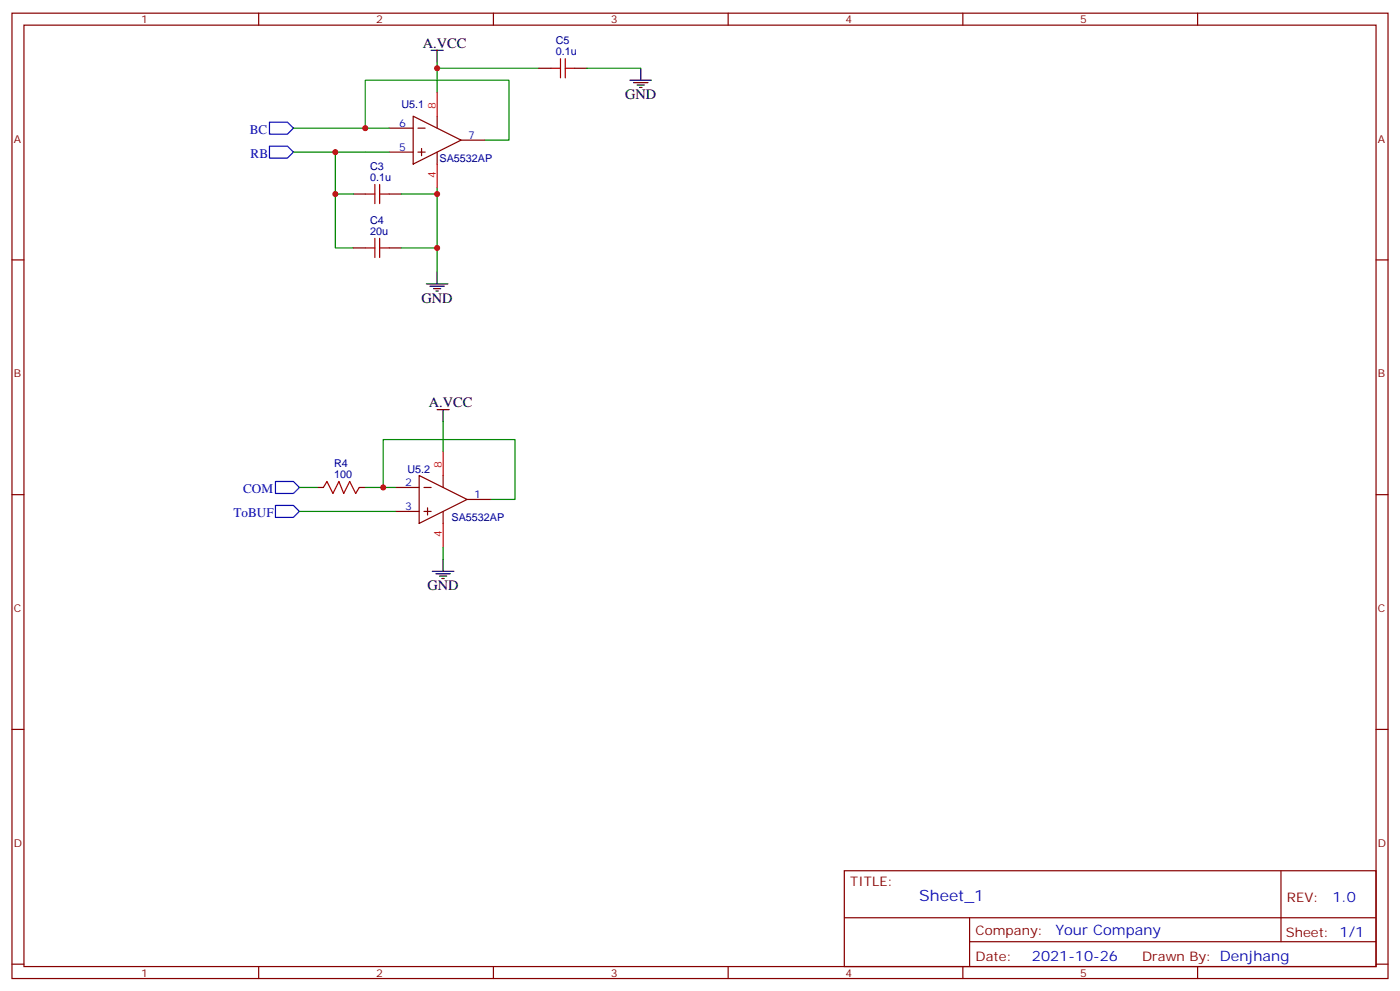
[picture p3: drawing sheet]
<svg xmlns="http://www.w3.org/2000/svg" width="412mm" height="292mm" viewBox="0 0 412 292" stroke-linecap="round" stroke-linejoin="round" font-family="sans-serif">
<g fill="none" stroke="#870000" stroke-width=".35">
<path d="M3.5 3.9h405.4v284.3h-405.4zM7.1 7.4h398.2v277.3h-398.2zM76.2 3.9v3.5M145.3 3.9v3.5M214.5 3.9v3.5M283.6 3.9v3.5M352.8 3.9v3.5M114.7 37.7h7M121.7 34.2l14.1 7.1-14.1 7zM123.1 37.7h2.1M128.8 34.2v3.5M158.7 20.1h3.6"/>
<path d="M169.3 20.1h3.6M104.1 57.2h3.5M114.7 44.8h7M114.7 57.2h3.5M123.1 44.8h2.1M124.2 43.7v2.2M128.8 44.8v3.5M135.8 41.3h7.1M3.5 76.6h3.6M104.1 73h3.5M114.7 73h3.5M405.3 76.6h3.6"/>
<path d="M3.5 145.7h3.6M93.5 143.6h1.7M105.8 143.6h1.8M116.4 143.6h7.1M116.4 150.6h7.1M123.5 140.1l14.1 7-14.1 7.1zM124.9 143.6h2.1M124.9 150.6h2.1M125.9 149.6v2.1M130.5 140.1v3.5M130.5 150.6v3.6M137.6 147.1h7"/>
<path d="M405.3 145.7h3.6M3.5 214.8h3.6M405.3 214.8h3.6M248.7 256.5h156.6v28.2h-156.6zM377.3 256.5v20.9M248.7 270.3h156.5M285.6 277.4h119.6M285.6 270.3v14.1M3.5 284h3.6M76.2 284.7v3.5M145.3 284.7v3.5M214.5 284.7v3.5"/>
<path d="M283.6 284.7v3.5M352.8 284.7v3.5M405.3 284h3.6"/>
</g>
<path d="M128.8 27.2v7M128.8 48.3v7.1M130.5 133v7.1M130.5 154.2v7" fill="none" stroke="#f00" stroke-width=".35"/>
<g fill="none" stroke="#000" stroke-width=".35">
<path d="M127 14.8h3.5M128.8 14.8v3.5M185.6 23.6h6.3M186.6 24.3h4.3M187.7 25h2.1M188.4 25.8h.7M188.7 20.1v3.5M125.6 83.6h6.3M126.6 84.3h4.3M127.7 85h2.1M128.4 85.7h.7M128.8 80.1v3.5"/>
<path d="M128.8 120.7h3.5M130.5 120.7v3.5M127.4 168.3h6.3M128.4 169h4.2M129.5 169.7h2.1M130.2 170.4h.7M130.5 164.7v3.6"/>
</g>
<g fill="none" stroke="#008700" stroke-width=".35">
<path d="M128.8 18.3v8.9M86.4 37.7h21.2M114.7 37.7h-7.1v-14.1h42.3v17.7h-7M128.8 20.1h29.9M172.9 20.1h15.8M86.4 44.8h28.3M98.8 44.8v12.4h5.3M98.8 57.2v15.8h5.3M118.2 57.2h10.6M128.8 55.4v24.7M118.2 73h10.6M130.5 124.2v8.8"/>
<path d="M88.2 150.6h28.2M88.2 143.6h5.3M107.6 143.6h8.8M112.9 143.6v-14.1h38.8v17.6h-7.1M130.5 161.2v3.5"/>
</g>
<path d="M79.4 36h5.3l1.7 1.7-1.7 1.8h-5.3zM79.4 43h5.3l1.7 1.8-1.7 1.8h-5.3zM81.1 148.9h5.3l1.8 1.7-1.8 1.8h-5.3zM81.1 141.8h5.3l1.8 1.8-1.8 1.7h-5.3z" fill="none" stroke="#00f" stroke-width=".35"/>
<g fill="none" stroke="#a10000" stroke-width=".35">
<path d="M165.1 17.3v5.6M166.5 17.3v5.6M162.3 20.1h2.8M166.5 20.1h2.8M107.6 57.2h2.8M110.4 54.3v5.7M111.8 54.3v5.7M111.8 57.2h2.9M107.6 73h2.8M110.4 70.2v5.6M111.8 70.2v5.6M111.8 73h2.9"/>
<path d="M95.2 143.6l1.1-1.8 1.8 3.5 1.7-3.5 1.4 3.5 1.8-3.5 1.8 3.5 1-1.7"/>
</g>
<g fill="#c00">
<circle cx="98.8" cy="44.8" r=".88"/>
<circle cx="128.8" cy="57.1" r=".88"/>
<circle cx="107.6" cy="37.7" r=".88"/>
<circle cx="112.9" cy="143.6" r=".88"/>
<circle cx="128.8" cy="20.1" r=".88"/>
<circle cx="98.8" cy="57.1" r=".88"/>
<circle cx="128.8" cy="73" r=".88"/>
</g>
<text font-size="4.6" fill="#00f" x="270.8" y="265.5">Sheet_1</text>
<g font-size="4.2">
<text x="124.5" y="14.1">A.VCC</text>
<text x="184.1" y="29.3">GND</text>
<text x="124.2" y="89.3">GND</text>
<text x="126.3" y="119.9">A.VCC</text>
<text x="125.9" y="173.9">GND</text>
</g>
<g font-size="4.2" fill="#00f">
<text x="392.5" y="265.7">1.0</text>
<text x="310.9" y="275.3">Your Company</text>
<text x="304" y="283.1">2021-10-26</text>
</g>
<g font-size="3.9" fill="#00f">
<text x="73.6" y="39.4">BC</text>
<text x="73.8" y="46.6">RB</text>
<text x="71.6" y="145.3">COM</text>
<text x="68.8" y="152.3">ToBUF</text>
</g>
<g font-size="3.9" fill="#800">
<text x="250.5" y="261.1">TITLE:</text>
<text x="379.1" y="265.7">REV:</text>
<text x="287.4" y="275.3">Company:</text>
<text x="378.7" y="275.9">Sheet: 1/1</text>
<text x="287.4" y="282.9">Date:</text>
<text x="336.4" y="283">Drawn By: Denjhang</text>
</g>
<g font-size="3.2" fill="#800">
<text x="41.6" y="6.9">1</text>
<text x="110.8" y="6.9">2</text>
<text x="179.9" y="6.9">3</text>
<text x="249.1" y="6.9">4</text>
<text x="318.2" y="6.9">5</text>
<text x="4.1" y="42">A</text>
<text x="405.9" y="42">A</text>
<text x="4.1" y="111.1">B</text>
<text x="405.9" y="111.1">B</text>
<text x="4.1" y="180.3">C</text>
<text x="405.9" y="180.3">C</text>
<text x="4.1" y="249.4">D</text>
<text x="405.9" y="249.4">D</text>
<text x="41.6" y="287.7">1</text>
<text x="110.8" y="287.7">2</text>
<text x="179.9" y="287.7">3</text>
<text x="249.1" y="287.7">4</text>
<text x="318.2" y="287.7">5</text>
</g>
<g font-size="3.2" fill="#000080">
<text x="163.7" y="16.2">0.1u</text>
<text x="163.7" y="13.1">C5</text>
<text x="118.2" y="31.8">U5.1</text>
<text x="129.5" y="47.7">SA5532AP</text>
<text x="109" y="53.3">0.1u</text>
<text x="109" y="50.1">C3</text>
<text x="109" y="65.9">C4</text>
<text x="109" y="69.1">20u</text>
<text x="98.4" y="137.5">R4</text>
<text x="98.4" y="140.8">100</text>
<text x="120" y="139.4">U5.2</text>
<text x="133" y="153.5">SA5532AP</text>
</g>
<g font-size="3.2" fill="#f00">
<text x="128.4" y="32.1" transform="rotate(-90 128.4 32.1)">8</text>
<text x="128.4" y="52.5" transform="rotate(-90 128.4 52.5)">4</text>
<text x="130.2" y="137.9" transform="rotate(-90 130.2 137.9)">8</text>
<text x="130.2" y="158.3" transform="rotate(-90 130.2 158.3)">4</text>
</g>
<g font-size="3.2" fill="#00f">
<text x="117.6" y="37.4">6</text>
<text x="137.9" y="40.9">7</text>
<text x="117.6" y="44.5">5</text>
<text x="119.3" y="143.2">2</text>
<text x="139.7" y="146.8">1</text>
<text x="119.3" y="150.3">3</text>
</g>
</svg>
